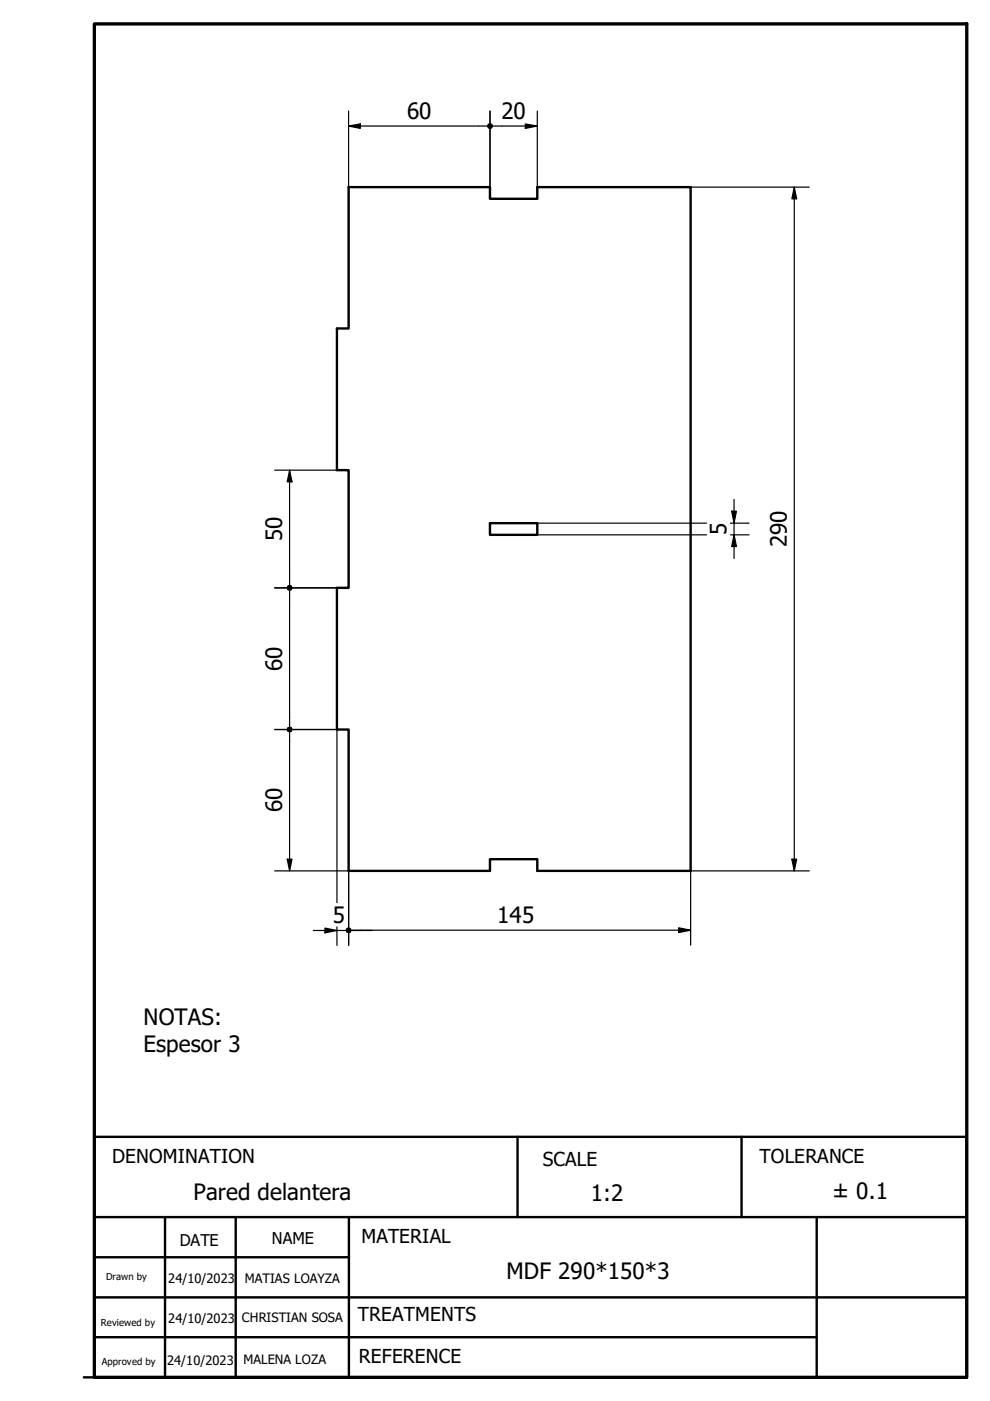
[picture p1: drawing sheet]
<svg xmlns="http://www.w3.org/2000/svg" width="210mm" height="297mm" viewBox="0 0 210 297" stroke-linecap="round" stroke-linejoin="round" font-family="sans-serif">
<!-- layer: Visible (ISO) -->
<path d="M73.9 39.7h30v2.4h10v-2.4h32.5v144.9h-32.5v-2.4h-10v2.4h-30v-29.9h-2.5v-30.1h2.5v-24.9h-2.5v-30.1h2.5zM103.9 110.9h10v2.5h-10z" fill="none" stroke="#000" stroke-width=".51"/>
<!-- layer: Border (ISO) -->
<path d="M20 5.1h185v286.9h-185z" fill="none" stroke="#000" stroke-width=".7"/>
<!-- layer: Title (ISO) -->
<path d="M20 258h185M35 258v34M50 258v34M74 258v34M109.7 241v17M157.2 241v17M173.2 258v34M20 275.1h185M20 266.6h54M17.8 292h187.2h-185v-51h185v51M20 283.5h153.2" fill="none" stroke="#000" stroke-width=".51"/>
<!-- layer: Dimension (ISO) -->
<g fill="none" stroke="#000" stroke-width=".25">
<path d="M73.9 26.7l2.5-.4v.9zM73.9 26.7h29.4M73.9 23.5v16.2M103.9 23.5v16.2M104.5 26.7h9.4M111.4 26.3l2.5 .4-2.5 .5zM113.9 23.5v16.2M146.4 39.7h25.2M168.4 39.7l.5 2.4h-1zM168.4 39.7v144.9M58.2 99.7h13.2M61.4 99.7l.5 2.5h-1z"/>
<path d="M61.4 99.7v24.3M113.9 110.9h35.9M113.9 113.4h35.9M154.9 110.9h3.9M154.9 113.4h3.9M155.1 108.4h1l-.5 2.5zM155.6 113.4l.5 2.5h-1zM155.6 105.9v12.5M58.2 124.6h13.2M61.4 125.3v28.7M58.2 154.7h13.2v36.7M61.4 155.3v29.3"/>
<path d="M58.2 184.6h15.7v15.9M60.9 182.2h1l-.5 2.4zM66.4 197.3h7.5M68.9 196.8l2.5 .5-2.5 .5zM71.4 196.5v4M74.5 197.3h4.4M74.5 197.2h71.9M143.9 196.7l2.5 .5-2.5 .5zM167.9 182.2h1l-.5 2.4zM171.6 184.6h-25.2v15.8"/>
</g>
<g fill="#000">
<path d="M73.9 26.7l2.5-.4v.9zM111.4 26.3l2.5 .4-2.5 .5zM168.4 39.7l.5 2.4h-1zM61.4 99.7l.5 2.5h-1zM155.1 108.4h1l-.5 2.5zM155.6 113.4l.5 2.5h-1zM60.9 182.2h1l-.5 2.4zM68.9 196.8l2.5 .5-2.5 .5zM143.9 196.7l2.5 .5-2.5 .5zM167.9 182.2h1l-.5 2.4z"/>
<circle cx="103.9" cy="26.8" r=".62"/>
<circle cx="61.4" cy="124.6" r=".63"/>
<circle cx="61.4" cy="154.7" r=".63"/>
<circle cx="73.9" cy="197.3" r=".63"/>
<circle cx="73.9" cy="197.2" r=".63"/>
</g>
<g font-size="4.8">
<text x="86.3" y="25.1">60</text>
<text x="106.3" y="25.1">20</text>
<text x="154.1" y="113.5" transform="rotate(-90 154.1 113.5)">5</text>
<text x="59.8" y="114.8" transform="rotate(-90 59.8 114.8)">50</text>
<text x="166.8" y="116.1" transform="rotate(-90 166.8 116.1)">290</text>
<text x="59.8" y="142.3" transform="rotate(-90 59.8 142.3)">60</text>
<text x="59.8" y="172.3" transform="rotate(-90 59.8 172.3)">60</text>
<text x="70.5" y="195.7">5</text>
<text x="105.4" y="195.6">145</text>
<text x="30.4" y="217.2">NOTAS:</text>
<text x="30.4" y="223">Espesor 3</text>
<text x="41" y="254.4">Pared delantera</text>
<text x="125.3" y="254.7">1:2</text>
<text x="176.5" y="254.2">± 0.1</text>
<text x="107.4" y="271.1">MDF 290*150*3</text>
</g>
<g font-size="4.1">
<text x="23.7" y="246.5">DENOMINATION</text>
<text x="115.1" y="247.1">SCALE</text>
<text x="161" y="246.7">TOLERANCE</text>
<text x="76.6" y="263.6">MATERIAL</text>
<text x="75.9" y="280.1">TREATMENTS</text>
<text x="76.1" y="289">REFERENCE</text>
</g>
<g font-size="3.4">
<text x="57.7" y="263.8">NAME</text>
<text x="38.1" y="264.1">DATE</text>
</g>
<g font-size="2.7">
<text x="35.7" y="272">24/10/2023</text>
<text x="51.9" y="272.1">MATIAS LOAYZA</text>
<text x="35.7" y="280.5">24/10/2023</text>
<text x="51.3" y="280.3">CHRISTIAN SOSA</text>
<text x="35.4" y="289.4">24/10/2023</text>
<text x="51.6" y="289.3">MALENA LOZA</text>
</g>
<g font-size="2">
<text x="22.5" y="271.4">Drawn by</text>
<text x="21.4" y="281.2">Reviewed by</text>
<text x="21.6" y="289.5">Approved by</text>
</g>
</svg>
